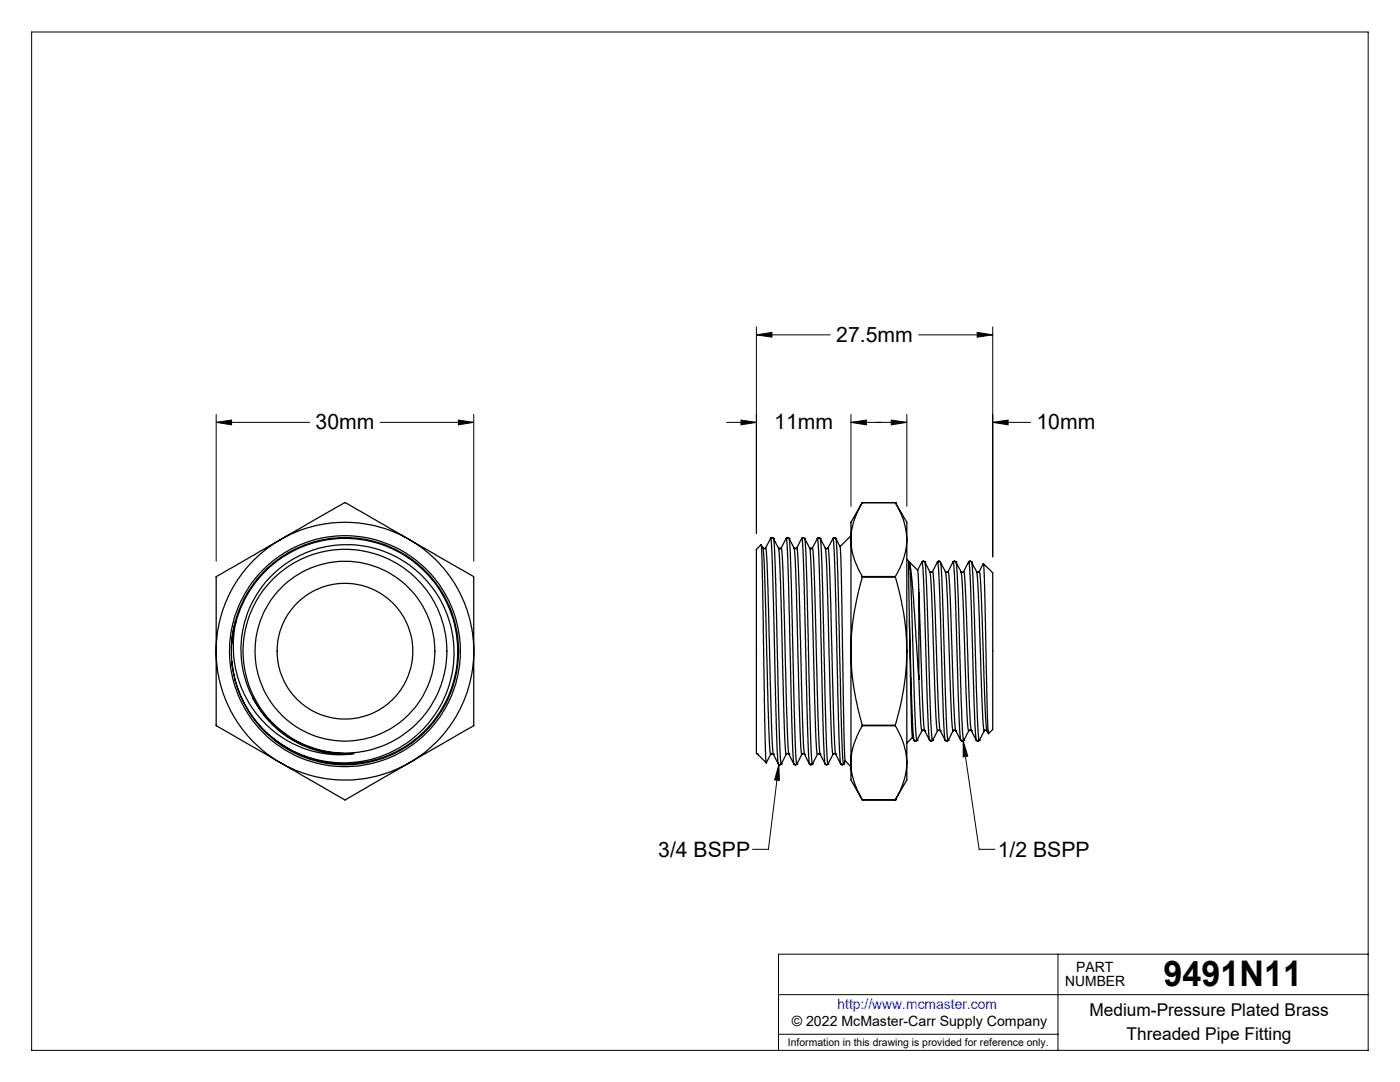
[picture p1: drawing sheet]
<svg xmlns="http://www.w3.org/2000/svg" width="279mm" height="216mm" viewBox="0 0 279 216" stroke-linecap="round" stroke-linejoin="round" font-family="sans-serif">
<g fill="none" stroke="#000" stroke-width=".2">
<path d="M6.3 6.4h266.7v203.2h-266.7zM151 66.8l3.1-.5v1zM151 65.2v41.2M151 66.8h14.7M183.3 66.8h14.8M195 66.3l3.1 .5-3.1 .5zM198.1 65.2v45.9M43.1 84.3l3.1-.5v1zM43.1 82.7v29.3M43.1 84.3h18.7M75.9 84.3h18.6M91.5 83.8l3 .5-3 .5z"/>
<path d="M94.5 82.7v29.3M145 84.3h6M147.9 83.8l3.1 .5-3.1 .5zM169.8 84.3l3.1-.5v1zM169.8 84.3h11.2M169.8 82.7v18.3M177.9 83.8l3.1 .5-3.1 .5zM181 82.7v18.3M198.1 84.3l3.1-.5v1zM198.1 84.3h7.6M155.4 152.6l.1 3.1-.9-.1zM155.4 152.6l-2 16.9h-3.2"/>
<path d="M192.2 147.9l.9 3-.9 .1zM192.2 147.9l3.2 21.6h3.2M155.4 198.5h117.6M211.1 190.4v19.2M273 190.4h-117.6v19.2M155.4 206.4h55.7"/>
</g>
<g fill="#000">
<path d="M43.1 84.3l3.1-.5v1zM91.5 83.8l3 .5-3 .5zM151 66.8l3.1-.5v1zM195 66.3l3.1 .5-3.1 .5zM147.9 83.8l3.1 .5-3.1 .5zM169.8 84.3l3.1-.5v1zM198.1 84.3l3.1-.5v1zM177.9 83.8l3.1 .5-3.1 .5z"/>
<path d="M192.2 147.9l.9 3-.9 .1zM155.4 152.6l.1 3.1-.9-.1z"/>
</g>
<g fill="none" stroke="#000" stroke-width=".25">
<path d="M56 107.7l-.3 .1a25.6 25.6 0 0 0-12.6 22.1M56 107.7a25.6 25.6 0 0 1 25.7 0M56 107.7l-12.8 7.3-.1 14.9M56 107.7l12.8-7.4 12.9 7.4M81.7 107.7l.3 .1a25.6 25.6 0 0 1 12.5 22.1M81.7 107.7l12.8 7.3v14.9M151.9 108.7l.3 7.2 .5 31.3 .2 5M151.9 108.7l-.9 .9v40.7l.1 .1M151.9 108.7l.4 .7M152.3 109.4l.1 .1 .4-.1M152.3 109.4h.1M152.3 109.4l.3 6.3 .9 30.6 .1 3.3 .2 .9"/>
<path d="M152.8 109.4l.2 .8 .1 3.5 .9 30.7 .3 6.1M153.8 107.5l-1 1.9M153.8 107.5h.1M153.8 107.5l.2 1.3 .2 4.2 .7 32.5 .4 6.9M154.1 107.3l-.3 .2M154.1 107.3h.1M154.1 107.3l.3 .2M154.4 107.5l1 1.9M154.4 107.5h.1M154.4 107.5l.2 2.8 .2 6.4 .7 30.4 .2 4 .2 1.3M155.4 109.4l.1 .1 .4-.1M155.4 109.4h.1"/>
<path d="M155.4 109.4l.4 7.1 .8 29.8 .1 3.3 .2 .9M155.9 109.4l.2 .8 .2 4.1 .7 27.7 .3 7.1 .1 1.4M156.9 107.5l.2-.2 .4 .2M156.9 107.5l-1 1.9M156.9 107.5h.1M156.9 107.5l.2 1.2 .1 2.9 .8 32.5 .4 8.3M157.5 107.5l1 1.9M157.5 107.5h.1M157.5 107.5l.2 2.7 .2 6.4 .8 32.2 .3 3.6M158.5 109.4l.1 .1 .4-.1M158.5 109.4h.1M158.5 109.4l.4 6 .8 30.6 .1 3.1 .2 1.4"/>
<path d="M159 109.4l.2 1.2 .2 3.7 .8 29.7 .3 6.5M160 107.5l.2-.2 .4 .2M160 107.5l-1 1.9M160 107.5h.1M160 107.5l.2 .6 .1 3.4 .9 34.7 .2 4.5 .2 1.7M160.6 107.5l1 1.9M160.6 107.5h.1M160.6 107.5l.2 1.9 .2 7 .9 33.2 .2 2.8M161.6 109.4l.1 .1 .4-.1M161.6 109.4h.1M161.6 109.4l.2 1.7 .2 6.2 .8 29.6 .2 3.3 .2 .3M162.1 109.4l.2 .7 .2 3.9 .7 28.8 .5 7.7"/>
<path d="M163.1 107.5a.31 .31 0 0 1 .3-.2 .31 .31 0 0 1 .3 .2M163.1 107.5l-1 1.9M163.1 107.5h.1M163.1 107.5l.3 3.8 .9 34.8 .4 6.3M163.7 107.5l1 1.9M163.7 107.5h.1M163.7 107.5l.2 2.5 .3 7.4 .7 30.1 .3 4.9M164.7 109.4l.1 .1 .4-.1M164.7 109.4l.4 6.7 .8 30.5 .2 3.2 .2 .7M165.2 109.4l.2 1 .2 3.6 .8 30.7 .4 5.8M166.2 107.5l.2-.2h.3l.1 .2 .9 1.6v.6l.7 36.4 .3 5.7M166.2 107.5l-1 1.9"/>
<path d="M166.2 107.5h.1M166.2 107.5l.3 3.7 .8 32.3 .2 6.2 .3 2.7M166.8 107.5h.1M166.8 107.5l.2 2.4 .2 4.8 .8 32.7 .2 3.9 .2 1.1M169.8 107.7a14.9 14.9 0 0 0 2.3 7.3M169.8 107.7v22.2M169.8 106.9l-2.2 2.2M172.1 115.1a53.1 53.1 0 0 0-2.3 14.8M172.1 115v.1M172.1 100.3a14.4 14.4 0 0 0-2.3 7.4M172.1 100.3h.1M172.1 100.3l-2.3 3.9v3.5"/>
<path d="M172.1 100.3h6.6M172.1 115.1h6.6M172.1 115h6.6M178.7 115.1a52.1 52.1 0 0 1 2.3 14.8M178.7 115v.1M178.7 100.3a14.5 14.5 0 0 1 2.3 7.4M178.7 100.3h.1M178.7 100.3l2.3 3.9v3.5M181 107.7a14.9 14.9 0 0 1-2.3 7.3M181 107.7v22.2M181 111.6l2.1 2.2M181.5 112.3l-.1-.2 .1 11.9"/>
<path d="M181.5 112.3l.4 2.2 .3 3.5 1.2 17.5v-17.9l-.3-3.8M181.5 112.3l.4 5.7 .7 24.9 .2 3.9 .2 .9M183.4 118.1l.8 23.1 .3 4.6M184 112.1l.2-.1 .4 .1M184 112.1l-.9 1.7M184 112.1h.1M184 112.1l.2 .8 .1 2.8 .8 25.7 .2 4.7 .2 1.6M184.6 112.1l1 2M184.6 112.1h.1M184.6 112.1l.3 4.7 .9 27.6 .2 3 .1 .3M185.6 114.1l.2 .1 .3-.1M185.6 114.1l.3 4.8 .9 23.8 .2 2.8 .1 .3"/>
<path d="M186.1 114.1l.2 .6 .2 4.1 .7 20.7 .3 5.3 .1 1M187.1 112.1l.2-.1 .4 .1M187.1 112.1l-1 2M187.1 112.1h.1M187.1 112.1l.2 1.1 .2 4 .7 24.2 .4 6.3M187.7 112.1l1 2M187.7 112.1l.4 6.4 .7 25 .3 3.5 .1 .7M188.7 114.1l.2 .1 .3-.1M188.7 114.1l.4 5.5 .8 23.7 .3 2.5M189.2 114.1l.2 .9 .2 2.9 .7 22.3 .4 5.6M190.2 112.1l.2-.1 .4 .1M190.2 112.1l-1 2"/>
<path d="M190.2 112.1h.1M190.2 112.1l.2 .6 .2 3.5 .7 24.8 .4 6.7M190.8 112.1l1 2M190.8 112.1h.1M190.8 112.1l.4 5.3 .7 26 .3 3.6 .1 .7M191.8 114.1l.2 .1 .3-.1M191.8 114.1l.3 2.4 .1 3.8 .8 22.1 .1 2.7 .3 .7M192.3 114.1l.2 .5 .2 3.3 .8 23 .4 4.9M193.3 112.1l-1 2M193.3 112.1h.1M193.3 112.1l.2 .6 .2 3.4 .7 24.9 .4 6.7M193.6 112l-.3 .1"/>
<path d="M193.6 112h.1M193.6 112l.3 .1M193.9 112.1l1 2M193.9 112.1h.1M193.9 112.1l.2 2.2 .2 4.9 .8 24 .2 3.7 .1 .8M194.9 114.1l.2 .1 .3-.1M194.9 114.1l.5 6.9 .7 22 .2 2.3 .2 .5M195.4 114.1l.2 .5 .2 2.3 .7 22.9 .5 6M196.3 112.5l-.9 1.6M196.3 112.5l.2 5.5 .5 24.3 .3 4.1M196.3 112.5l1.8 1.8v31.3l-.8 .8M43.1 129.9l.1 1.4a25.6 25.6 0 0 0 12.8 20.9"/>
<path d="M43.1 129.9v14.9l12.9 7.4M46.2 128.6a22.7 22.7 0 0 1 34-18.2 22.7 22.7 0 0 1 1.2 38.4 22.7 22.7 0 0 1-35-15.9l-.1-.9M47 124.6l.1-.8a22.2 22.2 0 0 0 17.4 28.1 22.2 22.2 0 0 0 26.1-20.3 21.3 21.3 0 0 0-18.4-22.7 21.3 21.3 0 0 0-23.8 16.9 20.9 20.9 0 0 0 22.2 24.6l-.9 .1M47 124.6a21.5 21.5 0 0 0 22.7 25.9M47 124.6a22.5 22.5 0 0 1 30.4-15.5 22.5 22.5 0 0 1 10.7 32.5 22.5 22.5 0 0 1-33.7 5.6M50.5 139.3a20.6 20.6 0 0 0 19.2 11.2M94.5 129.9v14.9l-12.8 7.4M94.5 129.9l-.2 3.7-.3 1.7a25.5 25.5 0 0 1-12.3 16.9M169.8 129.9a52.1 52.1 0 0 0 2.3 14.8M169.8 129.9v22.3M181 129.9a53 53 0 0 1-2.3 14.8M181 129.9v22.3"/>
<path d="M181.5 124l.4 21 .2 2.1 .3 .6M181.5 124l.5 17.5 .2 4.6 .2 1.6M183.4 134.8l.3 9.2 .3 1.8M56 152.2a25.6 25.6 0 0 0 25.7 0M56 152.2l12.8 7.4 12.9-7.4M151.1 150.4l.1 .1M151.2 150.5l1.7 1.7M153.8 150.5l-.9 1.7M153.8 150.5l.2-.1 .3 .1M154.3 150.5l1 1.9M154.3 150.5h.1M155.3 152.4l.3 .2 .3-.2"/>
<path d="M155.9 152.4h.1M156.9 150.5l-1 1.9M156.9 150.5l.2-.1 .3 .1M157.4 150.5l1 1.9M157.4 150.5h.1M158.4 152.4l.3 .2 .3-.2M158.4 152.4h.1M159 152.4h.1M160 150.5l-1 1.9M160 150.5l.2-.1 .3 .1M160.5 150.5l1 1.9M160.5 150.5h.1"/>
<path d="M161.5 152.4l.3 .2 .3-.2M161.6 152.4h.1M162.1 152.4h.1M163.2 150.5l-1.1 1.9M163.2 150.5l.1-.1 .4 .1M163.7 150.5l1 1.9M163.7 150.5h.1M164.7 152.4l.2 .2 .3-.2M165.2 152.4h.1M166.3 150.5l-1.1 1.9M166.3 150.5l.1-.1 .4 .1M166.8 150.5l1 1.9"/>
<path d="M166.8 150.5h.1M167.8 152.4l.2 .2 .4-.2M167.8 152.4h.1M168.4 152.4h.1M168.7 151.8l-.3 .6M168.7 151.8l1.1 1.2M169.8 152.2a15.2 15.2 0 0 0 2.3 7.4M169.8 152.2v3.4l2.3 4M172.1 144.7v.1M172.1 144.8a14.4 14.4 0 0 0-2.3 7.4M172.1 159.6h.1M172.1 159.6h6.6"/>
<path d="M172.1 144.7h6.6M172.1 144.8h6.6M178.7 144.8a14.8 14.8 0 0 1 2.3 7.4M178.7 144.7v.1M178.7 159.6h.1M181 152.2a14.9 14.9 0 0 1-2.3 7.4M181 152.2v3.4l-2.3 4M182.1 147.1l-1.1 1.2M182.4 147.7l.2 .2h.2l.2-.2M183 147.7h.1M184 145.8l-1 1.9M184 145.8l.2-.1 .3 .1"/>
<path d="M184.5 145.8l1 1.9M184.5 145.8h.1M185.5 147.7l.2 .2 .4-.2M185.5 147.7h.1M186.1 147.7h.1M187.1 145.8l-1 1.9M187.1 145.8l.2-.1 .3 .1M187.6 145.8l1 1.9M187.6 145.8h.1M188.6 147.7l.2 .2 .4-.2M188.6 147.7h.1M189.2 147.7h.1"/>
<path d="M190.2 145.8l-1 1.9M190.2 145.8l.2-.1 .3 .1M190.7 145.8l1 1.9M190.7 145.8h.1M191.7 147.7l.3 .2M191.7 147.7h.1M192 147.9h.1M192.3 147.7l-.2 .2M192.3 147.7h.1M193.4 145.8l-1.1 1.9M193.4 145.8l.1-.1 .4 .1M193.9 145.8l.9 1.9"/>
<path d="M193.9 145.8h.1M194.8 147.7l.2 .2h.3l.1-.2M194.8 147.7h.1M195.4 147.7h.1M196.5 145.8l-1.1 1.9M196.5 145.8l.1-.1 .4 .1M197 145.8h.1M197 145.8l.3 .6"/>
<circle cx="68.8" cy="129.9" r="23"/>
<circle cx="68.8" cy="129.9" r="17.9"/>
<circle cx="68.8" cy="129.9" r="20.3"/>
<circle cx="68.8" cy="129.9" r="13.5"/>
</g>
<text font-size="7.1" x="232.2" y="196.8">9491N11</text>
<g font-size="4.2">
<text x="166.9" y="68.2">27.5mm</text>
<text x="63" y="85.7">30mm</text>
<text x="154.5" y="85.7">11mm</text>
<text x="206.9" y="85.7">10mm</text>
<text x="131.4" y="171.1">3/4 BSPP</text>
<text x="199.1" y="171.1">1/2 BSPP</text>
</g>
<g font-size="3.5">
<text x="217.4" y="202.8">Medium-Pressure Plated Brass</text>
<text x="224.8" y="207.5">Threaded Pipe Fitting</text>
</g>
<g font-size="2.8">
<text x="212.6" y="196.8">NUMBER</text>
<text x="214.8" y="194">PART</text>
<text x="158" y="204.8">© 2022 McMaster-Carr Supply Company</text>
</g>
<text font-size="2.8" fill="#00f" x="167.1" y="201.4">http://www.mcmaster.com</text>
<text font-size="2.1" x="157.3" y="208.6">Information in this drawing is provided for reference only.</text>
</svg>
